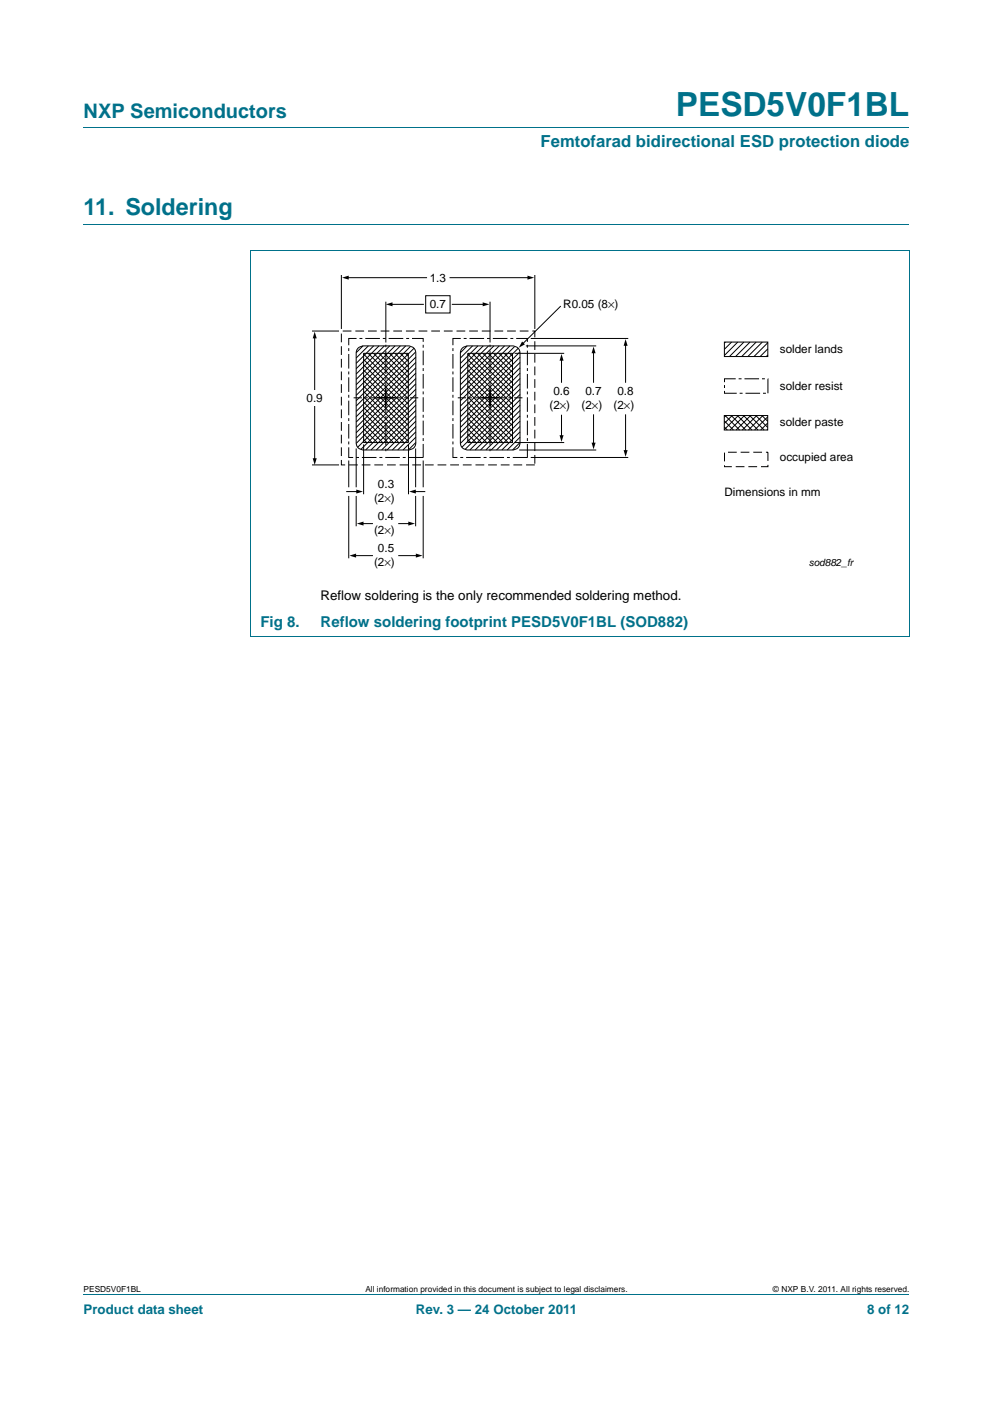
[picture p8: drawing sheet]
<svg xmlns="http://www.w3.org/2000/svg" width="210mm" height="297mm" viewBox="0 0 210 297" stroke-linecap="round" stroke-linejoin="round" font-family="sans-serif">
<path d="M17.7 27h174.6M17.7 47.4h174.6M52.9 53.1h139.4M53 53.1v81.5M192.3 53.1v81.5M52.9 134.7h139.4M17.7 273.9h174.6" fill="none" stroke="#00718a" stroke-width=".21"/>
<g fill="none" stroke="#000" stroke-width=".21">
<path d="M72.2 58.2v11.4M73.5 58.7h16.7M95.2 58.7h16.6M113.1 58.2v11.4M66 70h5.7M66.5 71.3v11.1M75.7 73.6l.4-.2 .8-.2h9.6a1.53 1.53 0 0 1 1.4 1.5v18.9a1.54 1.54 0 0 1-1.6 1.6h-9.5a1.53 1.53 0 0 1-1.5-1.6v-18.9l.1-.6zM76.8 73.2l-1.5 1.4M76.9 74.8h9.4v18.8h-9.4zM76.9 79.4l9.5 9.5M76.9 74.9l9.5 9.5M76.9 76l9.5 9.5"/>
<path d="M76.9 77.2l9.5 9.5M76.9 78.3l9.5 9.5M77.9 74.8l8.5 8.5M77.9 73.2l-2.6 2.5M79 74.8l7.4 7.3M79 73.2l-3.7 3.7M80.1 74.8l6.3 6.2M80.1 73.2l-4.8 4.8M81.2 74.8l5.2 5.1M81.3 73.2l-6 5.9M81.6 63.8v8.7M82.4 74.8l4 4"/>
<path d="M82.4 73.2l-7.1 7.1M82.7 64.4h6.8M83.5 74.8l2.9 2.8M83.5 73.2l-8.2 8.2M84.6 74.8l1.8 1.7M84.7 73.2l-9.4 9.3M85.8 74.8l.6 .6M85.8 73.2l-10.5 10.5M86.8 73.3l-11.5 11.5M87.6 73.7l-12.3 12.2M87.8 74.5l-12.5 12.5M87.9 75.6l-12.6 12.6"/>
<path d="M87.9 76.7l-12.6 12.6M87.9 77.8l-12.6 12.6M87.9 78.9l-12.6 12.7M90 62.6h5.2v3.6h-5.2zM95.6 64.4h6.8M97.8 73.6l.3-.2 .8-.2h9.6a1.53 1.53 0 0 1 1.5 1.5v18.9a1.54 1.54 0 0 1-1.6 1.6h-9.6a1.53 1.53 0 0 1-1.4-1.6v-18.9l.1-.6zM98.8 73.2l-1.4 1.4M98.9 79.4l9.5 9.5M98.9 74.9l9.5 9.5M98.9 76l9.5 9.5M98.9 77.2l9.5 9.5M98.9 78.3l9.5 9.5"/>
<path d="M98.9 74.8h9.5v18.8h-9.5zM99.9 74.8l8.5 8.5M99.9 73.2l-2.5 2.6M101 74.8l7.4 7.3M101.1 73.2l-3.7 3.7M102.1 74.8l6.3 6.2M102.2 73.2l-4.8 4.8M103.2 74.8l5.2 5.1M103.3 73.2l-5.9 5.9M103.6 63.8v8.7M104.4 74.8l4 4M104.4 73.2l-7 7.1"/>
<path d="M105.5 74.8l2.9 2.8M105.6 73.2l-8.2 8.2M106.6 74.8l1.8 1.7M106.7 73.2l-9.3 9.3M107.8 74.8l.6 .6M107.8 73.2l-10.4 10.5M108.8 73.3l-11.4 11.5M108.8 74.8h10.5M109.6 73.7l-12.2 12.2M109.9 74.5l-12.5 12.5M110 75.6l-12.6 12.6M110 76.7l-12.6 12.6"/>
<path d="M110 77.8l-12.6 12.6M110 78.9l-12.6 12.7M111.2 73.2h14.9M112.2 71.6h20.6M118.5 64.8l-8 8M118.7 76v4.9M125.5 74.5v6.4M132.3 72.9v8M153.2 72.4h9.2v3h-9.2zM153.4 72.4l-.2 .2M154.7 72.4l-1.5 1.5M156 72.4l-2.8 2.8"/>
<path d="M157.3 72.4l-3.1 3M158.6 72.4l-3.1 3M159.9 72.4l-3.1 3M161.2 72.4l-3.1 3M162.4 72.5l-3 2.9M162.4 73.8l-1.7 1.6M162.4 75.1l-.4 .3M66 98.4h5.7M66.5 86v11.2M73.7 97.4v5.7M75.3 94.9v8.2M76.9 94v10.6"/>
<path d="M76.9 93l.6 .6M76.9 80.6l9.5 9.5M76.9 81.7l9.5 9.5M76.9 82.8l9.5 9.5M76.9 84l9.5 9.4M76.9 85.1l8.5 8.5M76.9 86.2l7.4 7.4M76.9 87.3l6.3 6.3M76.9 88.5l5.2 5.1M76.9 89.6l4 4M76.9 90.7l2.9 2.9M76.9 91.9l1.8 1.7"/>
<path d="M86.4 94v10.6M87.9 94.9v8.2M87.9 91.4l-3.8 3.8M87.9 92.5l-2.7 2.7M87.9 93.6l-1.6 1.6M87.9 80.1l-12.6 12.6M87.9 81.2l-12.6 12.6M87.9 82.3l-12.3 12.3M87.9 83.5l-11.6 11.6M87.9 84.6l-10.6 10.6M87.9 85.7l-9.4 9.5M87.9 86.8l-8.3 8.4"/>
<path d="M87.9 88l-7.2 7.2M87.9 89.1l-6.1 6.1M87.9 90.2l-4.9 5M89.5 97.4v5.7M98.9 93l.6 .6M98.9 80.6l9.5 9.5M98.9 81.7l9.5 9.5M98.9 82.8l9.5 9.5M98.9 84l9.5 9.4M98.9 85.1l8.5 8.5M98.9 86.2l7.4 7.4M98.9 87.3l6.3 6.3"/>
<path d="M98.9 88.5l5.1 5.1M98.9 89.6l4 4M98.9 90.7l2.9 2.9M98.9 91.9l1.8 1.7M108.8 93.6h10.5M109.8 95.2h16.3M110 91.4l-3.9 3.8M110 92.5l-2.7 2.7M110 93.6l-1.6 1.6M110 80.1l-12.6 12.6M110 81.2l-12.6 12.6M110 82.3l-12.3 12.3"/>
<path d="M110 83.5l-11.7 11.6M110 84.6l-10.6 10.6M110 85.7l-9.5 9.5M110 86.9l-8.4 8.3M110 88l-7.3 7.2M110 89.1l-6.1 6.1M110 90.2l-5 5M112.2 96.8h20.6M118.7 87.9v4.5M125.5 87.8v6.1M132.3 87.8v7.7M153.2 89l1.9 2"/>
<path d="M153.2 90.3l.6 .7M153.2 87.9h9.1v3.1h-9.1zM153.3 87.9l3.1 3.1M153.5 87.9l-.3 .4M154.6 87.9l3.1 3.1M154.8 87.9l-1.6 1.7M155.9 87.9l3.1 3.1M156.1 87.9l-2.9 3M157.2 87.9l3.1 3.1M157.4 87.9l-3 3.1M158.5 87.9l3.1 3.1M158.7 87.9l-3 3.1"/>
<path d="M159.8 87.9l2.5 2.5M160 87.9l-3 3.1M161.1 87.9l1.2 1.2M161.3 87.9l-3 3.1M162.3 90.8l-.1 .2M162.3 89.5l-1.4 1.5M162.3 88.2l-2.7 2.8M73.3 104h2.3M73.7 104.9v13.2M75 117.6h3.8M75.3 104.9v6.4M76.6 110.8h2.2"/>
<path d="M84.3 110.8h2.3M84.3 117.6h3.9M87.6 104h2.2M87.9 104.9v6.4M89.5 104.9v13.2"/>
</g>
<path d="M73.7 71.6h15.8v25.2h-15.8zM95.8 71.6h15.7v25.2h-15.7zM153.2 80.1h9.2v3.1h-9.2z" fill="none" stroke="#000" stroke-width=".21" stroke-dasharray="3.1 .6 .6 .6" stroke-linecap="butt"/>
<path d="M72.2 70h40.9v28.4h-40.9zM153.2 95.7h9.2v3h-9.2z" fill="none" stroke="#000" stroke-width=".21" stroke-dasharray="1.9 .8" stroke-linecap="butt"/>
<g fill="#000">
<path d="M72.3 58.7l1.4-.4v.9zM111.5 58.3l1.5 .4-1.5 .5zM66.5 70.2l.5 1.4h-.9zM81.6 64.4l1.4-.4v.8zM102.1 64l1.4 .4-1.4 .4zM110.4 72.3l.6 .6-1.3 .7zM118.7 74.9l.5 1.4h-.9zM125.5 73.3l.4 1.4h-.8zM132.3 71.7l.4 1.5h-.8zM66.1 96.9h.9l-.5 1.5zM118.3 92.1h.9l-.5 1.4zM125.1 93.7h.8l-.4 1.4z"/>
<path d="M131.9 95.2h.8l-.4 1.4zM73.9 117.6l1.4-.5v.9zM75.3 103.6l1.5 .4-1.5 .4zM75.5 110.8l1.4-.5v.9zM86.3 110.3l1.5 .5-1.5 .4zM86.5 104l1.4-.4v.8zM87.9 117.1l1.4 .5-1.4 .4z"/>
</g>
<path d="M79.8 84.2h8.6M81.6 82.4v13.7M81.6 86v-13.7M83.4 84.2h-8.6M101.9 84.2h8.6M103.6 82.4v13.7M103.6 86v-13.7M105.4 84.2h-8.6" fill="none" stroke="#000" stroke-width=".21" stroke-dasharray="4.9 .7 .5 .7" stroke-linecap="butt"/>
<text font-size="7" fill="#00718a" x="142.9" y="24.6">PESD5V0F1BL</text>
<text font-size="4.9" fill="#00718a" x="17.7" y="45.4">11. Soldering</text>
<text font-size="4.2" fill="#00718a" x="17.7" y="24.9">NXP Semiconductors</text>
<text font-size="3.5" fill="#00718a" x="114.3" y="31.1">Femtofarad bidirectional ESD protection diode</text>
<g font-size="3.2" fill="#00718a">
<text x="55.1" y="132.6">Fig 8.</text>
<text x="67.8" y="132.6">Reflow soldering footprint PESD5V0F1BL (SOD882)</text>
</g>
<text font-size="2.8" x="67.8" y="127">Reflow soldering is the only recommended soldering method.</text>
<g font-size="2.8" fill="#00718a">
<text x="17.7" y="277.9">Product data sheet</text>
<text x="87.9" y="277.9">Rev. 3 — 24 October 2011</text>
<text x="183.4" y="277.9">8 of 12</text>
</g>
<g font-size="2.5">
<text x="90.9" y="59.6">1.3</text>
<text x="90.9" y="65.1">0.7</text>
<text x="119.1" y="65.1">R0.05 (8×)</text>
<text x="164.9" y="74.8">solder lands</text>
<text x="117" y="83.5">0.6</text>
<text x="123.8" y="83.5">0.7</text>
<text x="130.6" y="83.5">0.8</text>
<text x="164.9" y="82.4">solder resist</text>
<text x="64.8" y="85.1">0.9</text>
<text x="116.2" y="86.5">(2×)</text>
<text x="123" y="86.5">(2×)</text>
<text x="129.8" y="86.5">(2×)</text>
<text x="164.9" y="90.2">solder paste</text>
<text x="164.9" y="97.6">occupied area</text>
<text x="79.1" y="106.3">(2×)</text>
<text x="79.9" y="103.3">0.3</text>
<text x="153.2" y="105">Dimensions in mm</text>
<text x="79.1" y="113.1">(2×)</text>
<text x="79.9" y="110.1">0.4</text>
<text x="79.1" y="119.8">(2×)</text>
<text x="79.9" y="116.8">0.5</text>
</g>
<text font-size="2.1" x="171" y="119.8">sod882_fr</text>
<g font-size="1.8">
<text x="17.7" y="273.3">PESD5V0F1BL</text>
<text x="77.3" y="273.3">All information provided in this document is subject to legal disclaimers.</text>
<text x="163.5" y="273.3">© NXP B.V. 2011. All rights reserved.</text>
</g>
</svg>
